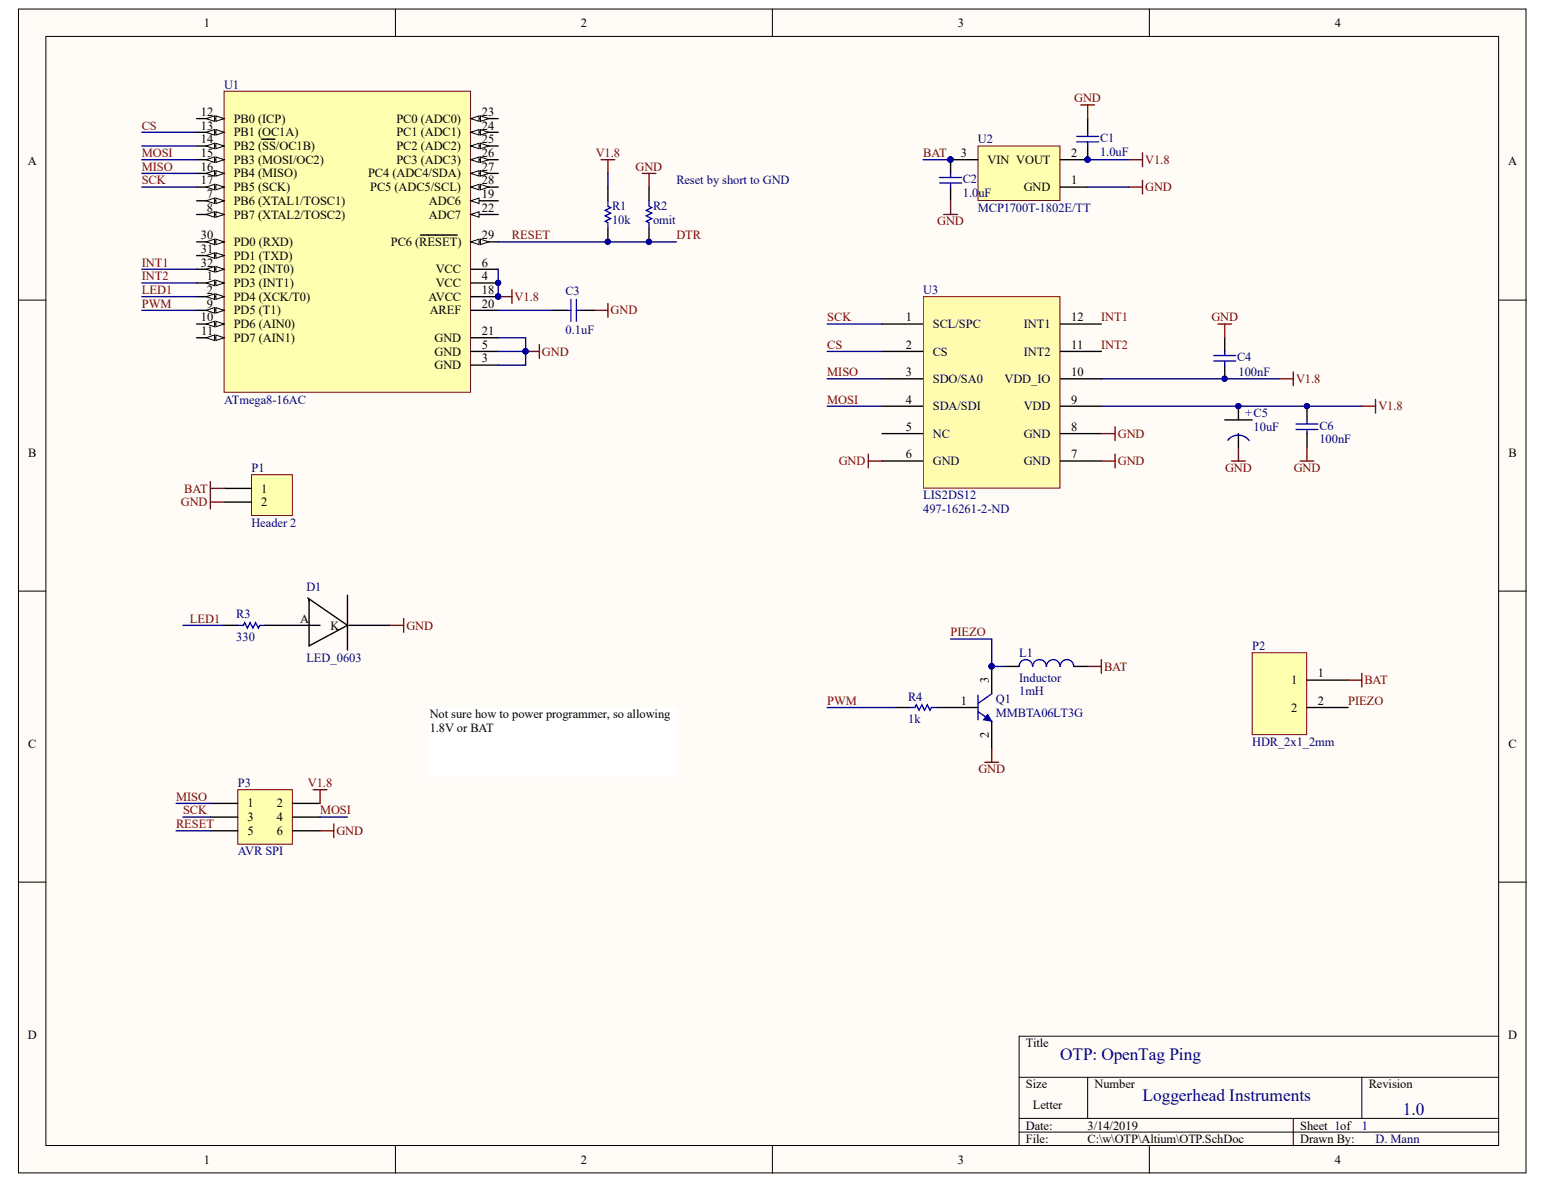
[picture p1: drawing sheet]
# Altium project OTP.PrjPCB
1 sheet, 19 parts. Net scope: global (net labels, ports and power ports of the same name join across sheets).
Board file: OTP.PcbDoc

## Sheet OTP.SchDoc
size Letter

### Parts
C1  1.0uF  [0402]
C2  1.0uF  [0402]
C3  0.1uF  [0402]
C4  100nF  [0402]
C5  10uF  [Tant0805]
C6  100nF  [0402]
D1  LED_0603  [Diode0603]
L1  Inductor  value 1mH  [INDC3216]
P1  Header 2  [HDR1X2]
P2  HDR_2x1_2mm  [HDR_2x1_2mm]
P3  AVR SPI  [HDR2X3]
Q1  MMBTA06LT3G  [ONSC-SOT-23-3-318-08_V]
R1  10k  [3-0603]
R2  omit  [3-0603]
R3  330  [3-0603]
R4  1k  [3-0603]
U1  ATmega8-16AC  [32M1-A_M]
U2  MCP1700T-1802E/TT  [SOT-23-TT3_N]
U3  LIS2DS12  Supplier Part Number 1: 497-16261-2-ND  [LGA-12]

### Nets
BAT: C2.1 L1.2 P1.1 P2.1 U2.3(VIN)
GND: C1.2 C2.2 C3.2 C4.2 C5.1(GND) C6.2 D1.K P1.2 P3.6 Q1.2(E) R2.2 U1.3(GND) U1.5(GND) U1.21(GND) U2.1(GND) U3.6(GND) U3.7(GND) U3.8(GND)
V1.8: C1.1 C4.1 C5.2(+) C6.1 P3.2 R1.2 U1.4(VCC) U1.6(VCC) U1.18(AVCC) U2.2(VOUT) U3.9(VDD) U3.10(VDD_IO)
CS: U1.13(PB1_(OC1A)) U3.2(CS)
DTR: P3.5 R1.1 R2.1 U1.29(PC6_(~{RESET}))  [also labelled RESET]
INT1: U1.32(PD2_(INT0)) U3.12(INT1)
INT2: U1.1(PD3_(INT1)) U3.11(INT2)
LED1: R3.1 U1.2(PD4_(XCK/T0))
MISO: P3.1 U1.16(PB4_(MISO)) U3.3(SDO/SA0)
MOSI: P3.4 U1.15(PB3_(MOSI/OC2)) U3.4(SDA/SDI)
PIEZO: L1.1 P2.2 Q1.3(C)
PWM: R4.1 U1.9(PD5_(T1))
SCK: P3.3 U1.17(PB5_(SCK)) U3.1(SCL/SPC)
NetC3_1: C3.1 U1.20(AREF)
NetD1_A: D1.A R3.2
NetQ1_1: Q1.1(B) R4.2

Not connected (* = marked no-connect by the designer): U1 7(PB6_(XTAL1/TOSC1)) 8(PB7_(XTAL2/TOSC2)) 10(PD6_(AIN0)) 11(PD7_(AIN1)) 12(PB0_(ICP)) 14(PB2_(~{SS}/OC1B)) 19(ADC6) 22(ADC7) 23(PC0_(ADC0)) 24(PC1_(ADC1)) 25(PC2_(ADC2)) 26(PC3_(ADC3)) 27(PC4_(ADC4/SDA)) 28(PC5_(ADC5/SCL)) 30(PD0_(RXD)) 31(PD1_(TXD)); U3 5(NC)

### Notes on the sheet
- (near R2) Reset by short to GND
- Not sure how to power programmer, so allowing 1.8V or BAT
- OTP: OpenTag Ping
- Loggerhead Instruments
- 1
- 1.0
- D. Mann
